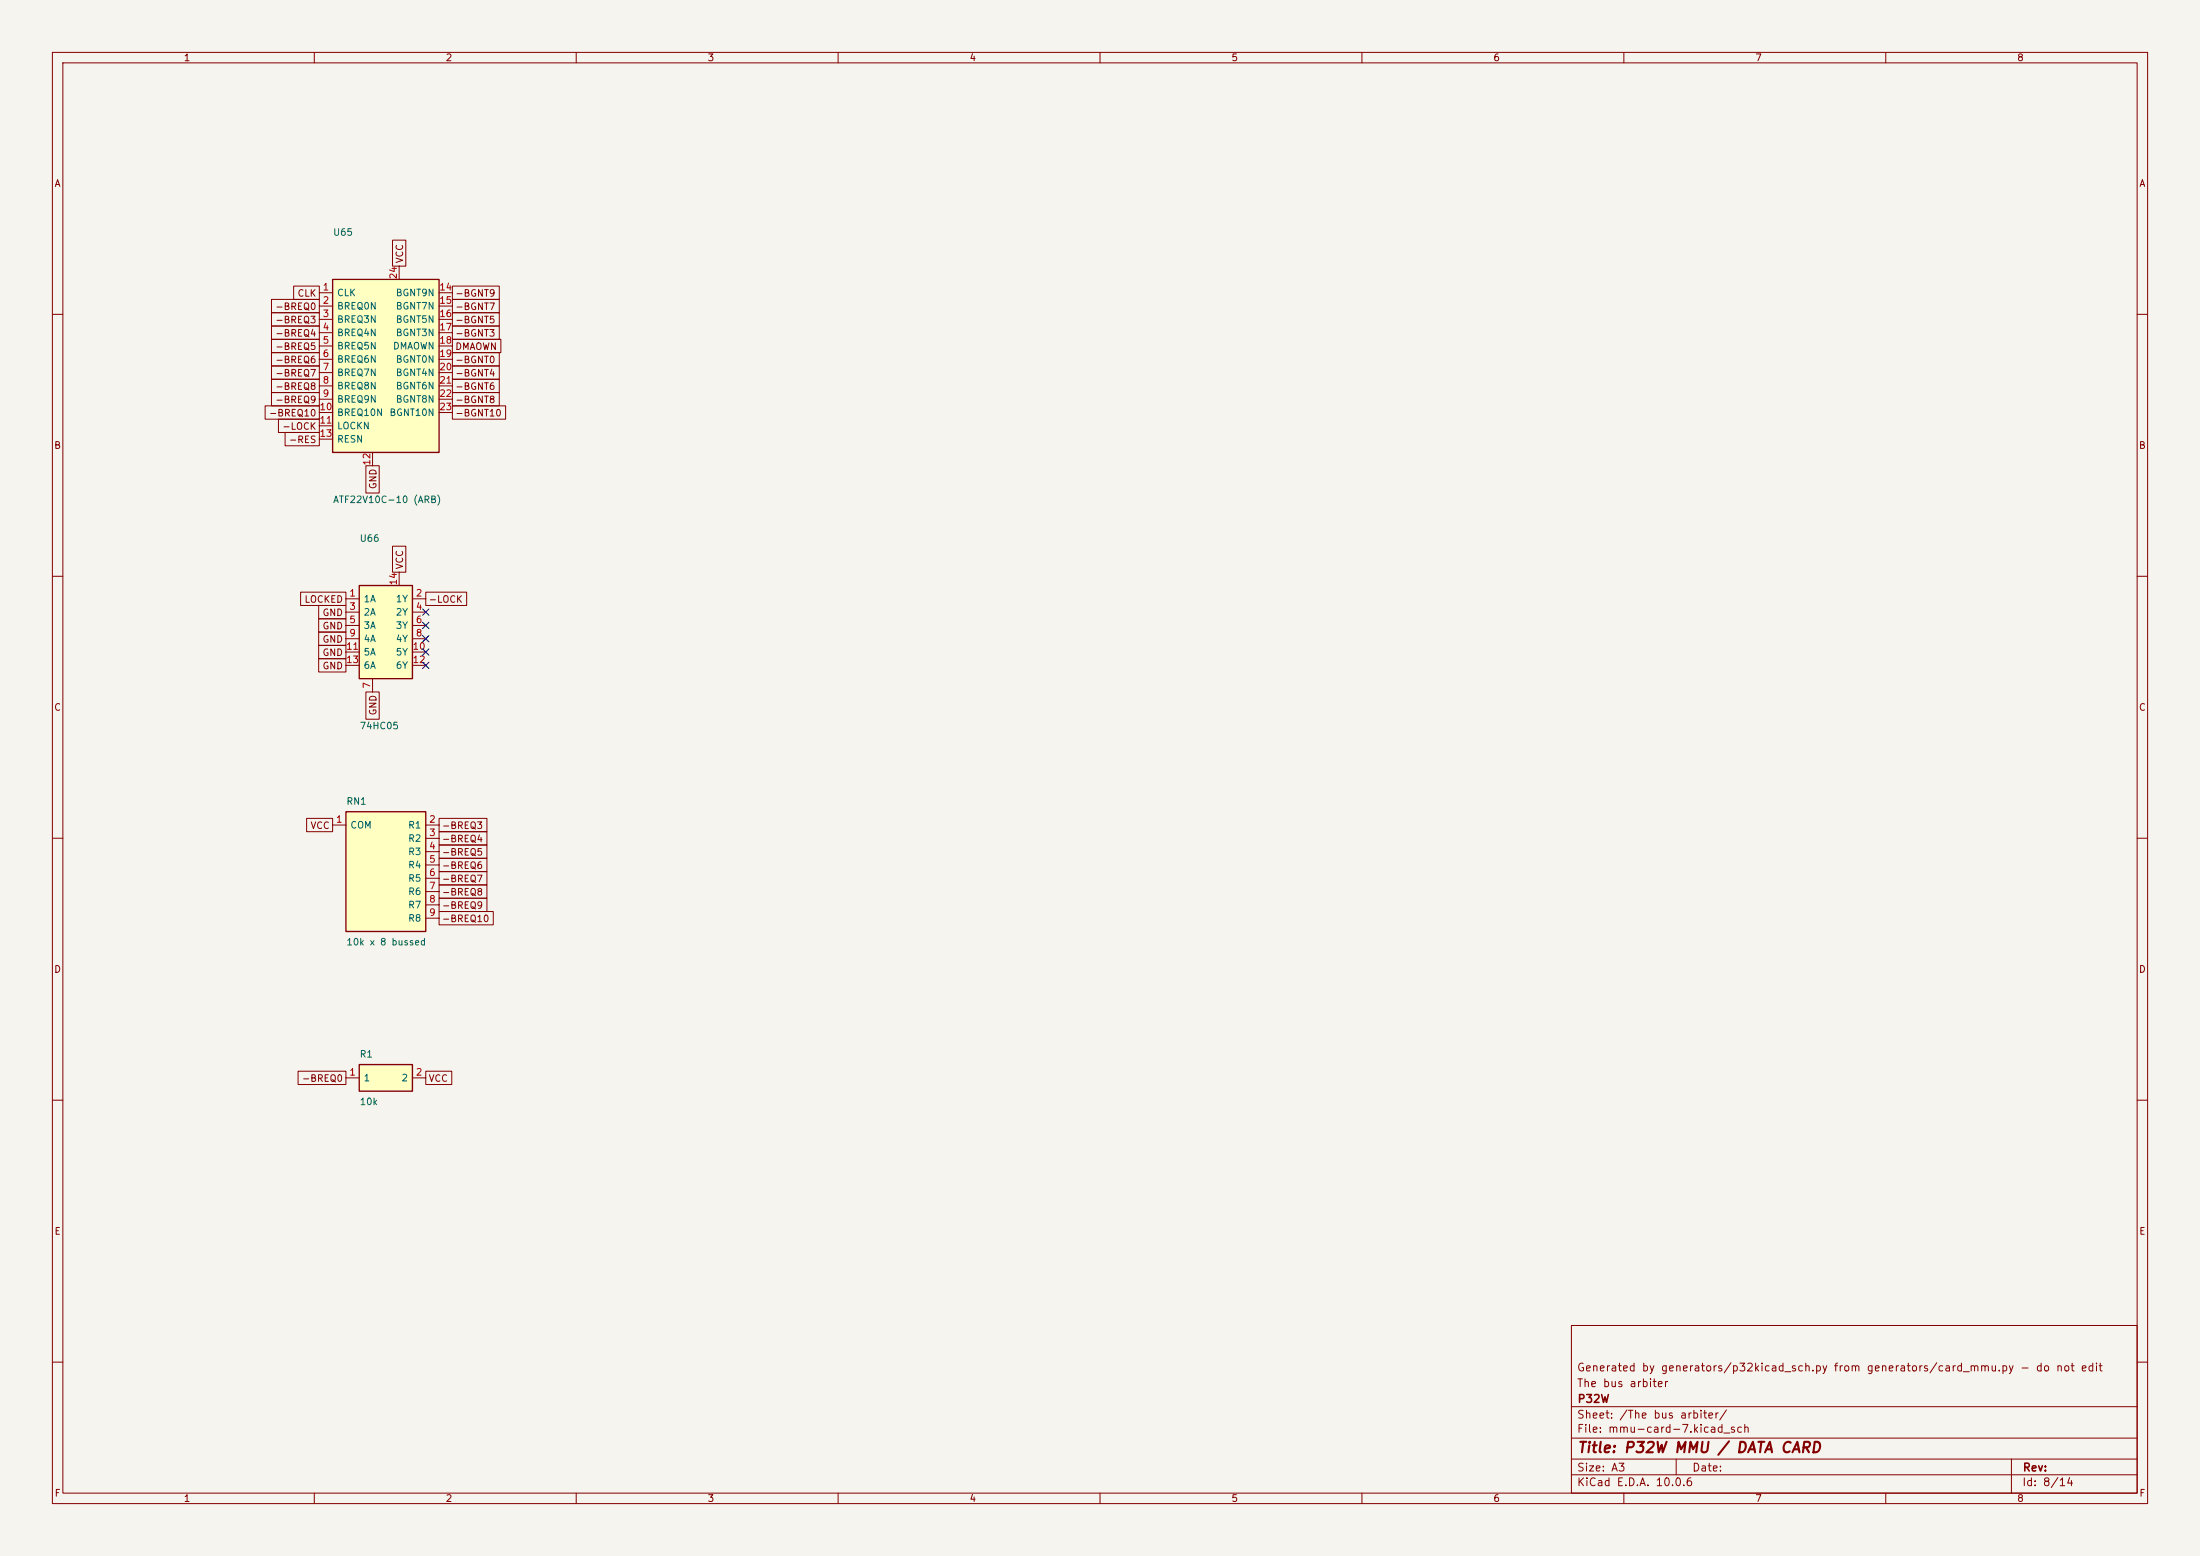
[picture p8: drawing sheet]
<svg xmlns="http://www.w3.org/2000/svg" width="420mm" height="297mm" viewBox="0 0 420 297" stroke-linecap="round" stroke-linejoin="round" font-family="sans-serif">
<path d="M0 0h420v297h-420z" fill="#f5f4ef" stroke="#f5f4ef" stroke-width=".19"/>
<g fill="none" stroke="#840000" stroke-width=".19">
<path d="M10 10h400v277h-400zM12 12h396v273h-396zM60 10v2M110 10v2M160 10v2M210 10v2M260 10v2M310 10v2M360 10v2M10 60h2M408 60h2M10 110h2"/>
<path d="M408 110h2M10 160h2M408 160h2M10 210h2M408 210h2M300 253h108v32h-108zM10 260h2M300 278.5h108M300 274.5h108M300 268.5h108M320 278.5v3M384 278.5v6.5"/>
<path d="M408 260h2M60 285v2M110 285v2M160 285v2M210 285v2M260 285v2M300 281.5h108M310 285v2M360 285v2"/>
</g>
<path d="M63.5 53.3h20.3v33.1h-20.3z" fill="#ffffc2"/>
<path d="M63.5 53.3h20.3v33.1h-20.3z" fill="none" stroke="#840000" stroke-width=".25"/>
<g fill="none" stroke="#840000" stroke-width=".19">
<path d="M61 55.9h2.5M61 58.4h2.5M76.2 50.8v2.5M83.8 55.9h2.6M83.8 58.4h2.6M61 61h2.5M61 63.5h2.5M61 66h2.5M61 68.6h2.5M61 71.1h2.5M61 73.7h2.5M61 76.2h2.5"/>
<path d="M61 78.7h2.5M83.8 61h2.6M83.8 63.5h2.6M83.8 66h2.6M83.8 68.6h2.6M83.8 71.1h2.6M83.8 73.7h2.6M83.8 76.2h2.6M83.8 78.7h2.6M61 81.3h2.5M61 83.8h2.5M71.1 86.4v2.5"/>
</g>
<path d="M66 154.9h15.3v22.9h-15.3z" fill="#ffffc2"/>
<path d="M66 154.9h15.3v22.9h-15.3z" fill="none" stroke="#840000" stroke-width=".25"/>
<path d="M63.5 157.5h2.5M81.3 157.5h2.5M81.3 160h2.5M81.3 162.6h2.5M81.3 165.1h2.5M81.3 167.6h2.5M81.3 170.2h2.5M81.3 172.7h2.5M81.3 175.3h2.5" fill="none" stroke="#840000" stroke-width=".19"/>
<path d="M68.6 111.8h10.1v17.7h-10.1z" fill="#ffffc2"/>
<path d="M68.6 111.8h10.1v17.7h-10.1z" fill="none" stroke="#840000" stroke-width=".25"/>
<g fill="none" stroke="#840000" stroke-width=".19">
<path d="M66 114.3h2.6M66 116.8h2.6M66 119.4h2.6M76.2 109.2v2.6M78.7 114.3h2.6M78.7 116.8h2.6M78.7 119.4h2.6M66 121.9h2.6M66 124.5h2.6M66 127h2.6M71.1 129.5v2.6M78.7 121.9h2.6"/>
<path d="M78.7 124.5h2.6M78.7 127h2.6"/>
</g>
<path d="M68.6 203.2h10.1v5.1h-10.1z" fill="#ffffc2"/>
<path d="M68.6 203.2h10.1v5.1h-10.1z" fill="none" stroke="#840000" stroke-width=".25"/>
<g fill="none" stroke="#840000" stroke-width=".19">
<path d="M51.8 59.7h9.2v2.5h-9.2zM51.8 57.1h9.2v2.6h-9.2zM56.1 54.6h4.9v2.6h-4.9zM74.9 45.8h2.6v5h-2.6zM86.4 54.6h8.9v2.6h-8.9zM86.4 57.1h8.9v2.6h-8.9zM86.4 59.7h8.9v2.5h-8.9zM50.6 77.5h10.4v2.5h-10.4zM51.8 64.8h9.2v2.5h-9.2zM51.8 67.3h9.2v2.6h-9.2zM51.8 69.8h9.2v2.6h-9.2zM51.8 72.4h9.2v2.5h-9.2z"/>
<path d="M51.8 74.9h9.2v2.6h-9.2zM51.8 62.2h9.2v2.6h-9.2zM86.4 72.4h8.9v2.5h-8.9zM86.4 74.9h8.9v2.6h-8.9zM86.4 62.2h8.9v2.6h-8.9zM86.4 64.8h9.2v2.5h-9.2zM86.4 67.3h8.9v2.6h-8.9zM86.4 69.8h8.9v2.6h-8.9zM86.4 77.5h10.1v2.5h-10.1zM53.2 80h7.8v2.6h-7.8zM54.4 82.5h6.6v2.6h-6.6zM69.8 88.9h2.6v5.2h-2.6z"/>
<path d="M57.4 113h8.6v2.6h-8.6zM60.8 115.6h5.2v2.5h-5.2zM60.8 118.1h5.2v2.6h-5.2zM74.9 104.3h2.6v4.9h-2.6zM81.3 113h7.8v2.6h-7.8zM60.8 120.6h5.2v2.6h-5.2zM60.8 123.2h5.2v2.5h-5.2zM60.8 125.7h5.2v2.6h-5.2zM69.8 132.1h2.6v5.2h-2.6zM58.5 156.2h5v2.6h-5zM83.8 156.2h9.2v2.6h-9.2zM83.8 158.7h9.2v2.6h-9.2z"/>
<path d="M83.8 174h10.4v2.5h-10.4zM83.8 171.4h9.2v2.6h-9.2zM83.8 168.9h9.2v2.6h-9.2zM83.8 161.3h9.2v2.5h-9.2zM83.8 163.8h9.2v2.6h-9.2zM83.8 166.4h9.2v2.5h-9.2zM56.9 204.5h9.1v2.5h-9.1zM66 205.7h2.6M78.7 205.7h2.6M81.3 204.5h4.9v2.5h-4.9z"/>
</g>
<path d="M80.7 118.8l1.2 1.2M80.7 116.2l1.2 1.2M81.9 118.8l-1.2 1.2M81.9 116.2l-1.2 1.2M80.7 126.4l1.2 1.2M80.7 123.9l1.2 1.2M80.7 121.3l1.2 1.2M81.9 126.4l-1.2 1.2M81.9 123.9l-1.2 1.2M81.9 121.3l-1.2 1.2" fill="none" stroke="#000084" stroke-width=".19"/>
<text font-size="2" fill="#840000" x="301" y="277.8">Title: P32W MMU / DATA CARD</text>
<g font-size="1.5" fill="#840000">
<text x="300.9" y="262.1">Generated by generators/p32kicad_sch.py from generators/card_mmu.py - do not edit</text>
<text x="300.9" y="265.1">The bus arbiter</text>
<text x="301" y="268.1">P32W</text>
<text x="300.9" y="273.8">File: mmu-card-7.kicad_sch</text>
<text x="300.9" y="271.1">Sheet: /The bus arbiter/</text>
<text x="300.9" y="281.2">Size: A3</text>
<text x="322.9" y="281.2">Date:</text>
<text x="386" y="281.2">Rev:</text>
<text x="300.9" y="284">KiCad E.D.A. 10.0.6</text>
<text x="385.9" y="284">Id: 8/14</text>
</g>
<g font-size="1.3" fill="#840000">
<text x="35" y="12">1</text>
<text x="85" y="12">2</text>
<text x="135" y="12">3</text>
<text x="185" y="12">4</text>
<text x="235" y="12">5</text>
<text x="285" y="12">6</text>
<text x="335" y="12">7</text>
<text x="385" y="12">8</text>
<text x="10.3" y="36">A</text>
<text x="408.3" y="36">A</text>
<text x="77.3" y="50.4" transform="rotate(-90 77.3 50.4)">VCC</text>
<text x="52.5" y="59.5">-BREQ0</text>
<text x="56.7" y="56.9">CLK</text>
<text x="86.8" y="56.9">-BGNT9</text>
<text x="86.8" y="59.5">-BGNT7</text>
<text x="52.5" y="62">-BREQ3</text>
<text x="52.5" y="64.6">-BREQ4</text>
<text x="86.8" y="62">-BGNT5</text>
<text x="86.8" y="64.6">-BGNT3</text>
<text x="52.5" y="67.1">-BREQ5</text>
<text x="52.5" y="69.6">-BREQ6</text>
<text x="86.8" y="67.1">DMAOWN</text>
<text x="86.8" y="69.6">-BGNT0</text>
<text x="52.5" y="72.2">-BREQ7</text>
<text x="52.5" y="74.7">-BREQ8</text>
<text x="52.5" y="77.3">-BREQ9</text>
<text x="86.8" y="74.7">-BGNT6</text>
<text x="86.8" y="77.3">-BGNT8</text>
<text x="86.8" y="72.2">-BGNT4</text>
<text x="51.2" y="79.8">-BREQ10</text>
<text x="53.8" y="82.3">-LOCK</text>
<text x="86.8" y="79.8">-BGNT10</text>
<text x="10.2" y="86">B</text>
<text x="55.1" y="84.9">-RES</text>
<text x="408.2" y="86">B</text>
<text x="72.2" y="93.5" transform="rotate(-90 72.2 93.5)">GND</text>
<text x="77.3" y="108.8" transform="rotate(-90 77.3 108.8)">VCC</text>
<text x="58" y="115.4">LOCKED</text>
<text x="61.5" y="117.9">GND</text>
<text x="81.7" y="115.4">-LOCK</text>
<text x="61.5" y="120.4">GND</text>
<text x="61.5" y="123">GND</text>
<text x="61.5" y="125.5">GND</text>
<text x="61.5" y="128.1">GND</text>
<text x="10.2" y="136">C</text>
<text x="72.2" y="136.7" transform="rotate(-90 72.2 136.7)">GND</text>
<text x="408.2" y="136">C</text>
<text x="59.2" y="158.5">VCC</text>
<text x="84.3" y="158.5">-BREQ3</text>
<text x="84.3" y="161.1">-BREQ4</text>
<text x="84.3" y="163.6">-BREQ5</text>
<text x="84.3" y="166.2">-BREQ6</text>
<text x="84.3" y="173.8">-BREQ9</text>
<text x="84.3" y="171.2">-BREQ8</text>
<text x="84.3" y="168.7">-BREQ7</text>
<text x="84.3" y="176.3">-BREQ10</text>
<text x="10.2" y="186">D</text>
<text x="408.2" y="186">D</text>
<text x="57.5" y="206.8">-BREQ0</text>
<text x="81.7" y="206.8">VCC</text>
<text x="10.3" y="236">E</text>
<text x="408.3" y="236">E</text>
<text x="10.3" y="286">F</text>
<text x="35" y="287">1</text>
<text x="85" y="287">2</text>
<text x="135" y="287">3</text>
<text x="185" y="287">4</text>
<text x="235" y="287">5</text>
<text x="285" y="287">6</text>
<text x="335" y="287">7</text>
<text x="385" y="287">8</text>
<text x="408.3" y="286">F</text>
</g>
<g font-size="1.3" fill="#006464">
<text x="63.5" y="45.3">U65</text>
<text x="64.2" y="56.8">CLK</text>
<text x="64.2" y="59.4">BREQ0N</text>
<text x="75.5" y="56.8">BGNT9N</text>
<text x="75.5" y="59.4">BGNT7N</text>
<text x="64.2" y="61.9">BREQ3N</text>
<text x="64.2" y="64.5">BREQ4N</text>
<text x="75.5" y="61.9">BGNT5N</text>
<text x="75.5" y="64.5">BGNT3N</text>
<text x="64.2" y="67">BREQ5N</text>
<text x="64.2" y="69.5">BREQ6N</text>
<text x="74.9" y="67">DMAOWN</text>
<text x="75.5" y="69.5">BGNT0N</text>
<text x="64.2" y="72.1">BREQ7N</text>
<text x="64.2" y="74.6">BREQ8N</text>
<text x="64.2" y="77.2">BREQ9N</text>
<text x="75.5" y="72.1">BGNT4N</text>
<text x="75.5" y="74.6">BGNT6N</text>
<text x="75.5" y="77.2">BGNT8N</text>
<text x="64.2" y="79.7">BREQ10N</text>
<text x="64.2" y="82.2">LOCKN</text>
<text x="74.2" y="79.7">BGNT10N</text>
<text x="64.2" y="84.8">RESN</text>
<text x="63.5" y="96.3">ATF22V10C-10 (ARB)</text>
<text x="68.6" y="103.7">U66</text>
<text x="69.3" y="115.3">1A</text>
<text x="69.3" y="117.8">2A</text>
<text x="75.5" y="115.3">1Y</text>
<text x="75.5" y="117.8">2Y</text>
<text x="69.3" y="120.3">3A</text>
<text x="69.3" y="122.9">4A</text>
<text x="69.3" y="125.4">5A</text>
<text x="75.5" y="120.3">3Y</text>
<text x="75.5" y="122.9">4Y</text>
<text x="75.5" y="125.4">5Y</text>
<text x="69.3" y="128">6A</text>
<text x="75.5" y="128">6Y</text>
<text x="68.6" y="139.5">74HC05</text>
<text x="66" y="153.9">RN1</text>
<text x="66.8" y="158.4">COM</text>
<text x="77.8" y="158.4">R1</text>
<text x="77.8" y="161">R2</text>
<text x="77.8" y="163.5">R3</text>
<text x="77.8" y="166.1">R4</text>
<text x="77.8" y="168.6">R5</text>
<text x="77.8" y="171.1">R6</text>
<text x="77.8" y="173.7">R7</text>
<text x="77.8" y="176.2">R8</text>
<text x="66" y="180.8">10k x 8 bussed</text>
<text x="68.6" y="202.2">R1</text>
<text x="69.3" y="206.7">1</text>
<text x="76.5" y="206.7">2</text>
<text x="68.6" y="211.2">10k</text>
</g>
<g font-size="1.3" fill="#a90000">
<text x="76.1" y="53.4" transform="rotate(-90 76.1 53.4)">24</text>
<text x="61.5" y="55.7">1</text>
<text x="61.5" y="58.3">2</text>
<text x="83.8" y="55.7">14</text>
<text x="83.8" y="58.3">15</text>
<text x="61.5" y="60.8">3</text>
<text x="61.5" y="63.4">4</text>
<text x="61.5" y="65.9">5</text>
<text x="83.8" y="60.8">16</text>
<text x="83.8" y="63.4">17</text>
<text x="83.8" y="65.9">18</text>
<text x="61.5" y="68.4">6</text>
<text x="61.5" y="71">7</text>
<text x="83.8" y="68.4">19</text>
<text x="83.8" y="71">20</text>
<text x="61.5" y="73.5">8</text>
<text x="61.5" y="76.1">9</text>
<text x="83.8" y="73.5">21</text>
<text x="83.8" y="76.1">22</text>
<text x="60.9" y="78.6">10</text>
<text x="60.9" y="81.1">11</text>
<text x="60.9" y="83.7">13</text>
<text x="83.8" y="78.6">23</text>
<text x="71" y="89" transform="rotate(-90 71 89)">12</text>
<text x="76.1" y="111.8" transform="rotate(-90 76.1 111.8)">14</text>
<text x="66.6" y="114.2">1</text>
<text x="66.6" y="116.7">3</text>
<text x="66.6" y="119.2">5</text>
<text x="79.3" y="114.2">2</text>
<text x="79.3" y="116.7">4</text>
<text x="79.3" y="119.2">6</text>
<text x="66" y="124.3">11</text>
<text x="66.6" y="121.8">9</text>
<text x="78.7" y="124.3">10</text>
<text x="79.3" y="121.8">8</text>
<text x="66" y="126.9">13</text>
<text x="71" y="131.5" transform="rotate(-90 71 131.5)">7</text>
<text x="78.7" y="126.9">12</text>
<text x="64" y="157.3">1</text>
<text x="81.8" y="157.3">2</text>
<text x="81.8" y="159.9">3</text>
<text x="81.8" y="162.4">4</text>
<text x="81.8" y="165">5</text>
<text x="81.8" y="167.5">6</text>
<text x="81.8" y="170">7</text>
<text x="81.8" y="172.6">8</text>
<text x="81.8" y="175.1">9</text>
<text x="66.6" y="205.6">1</text>
<text x="79.3" y="205.6">2</text>
</g>
</svg>
